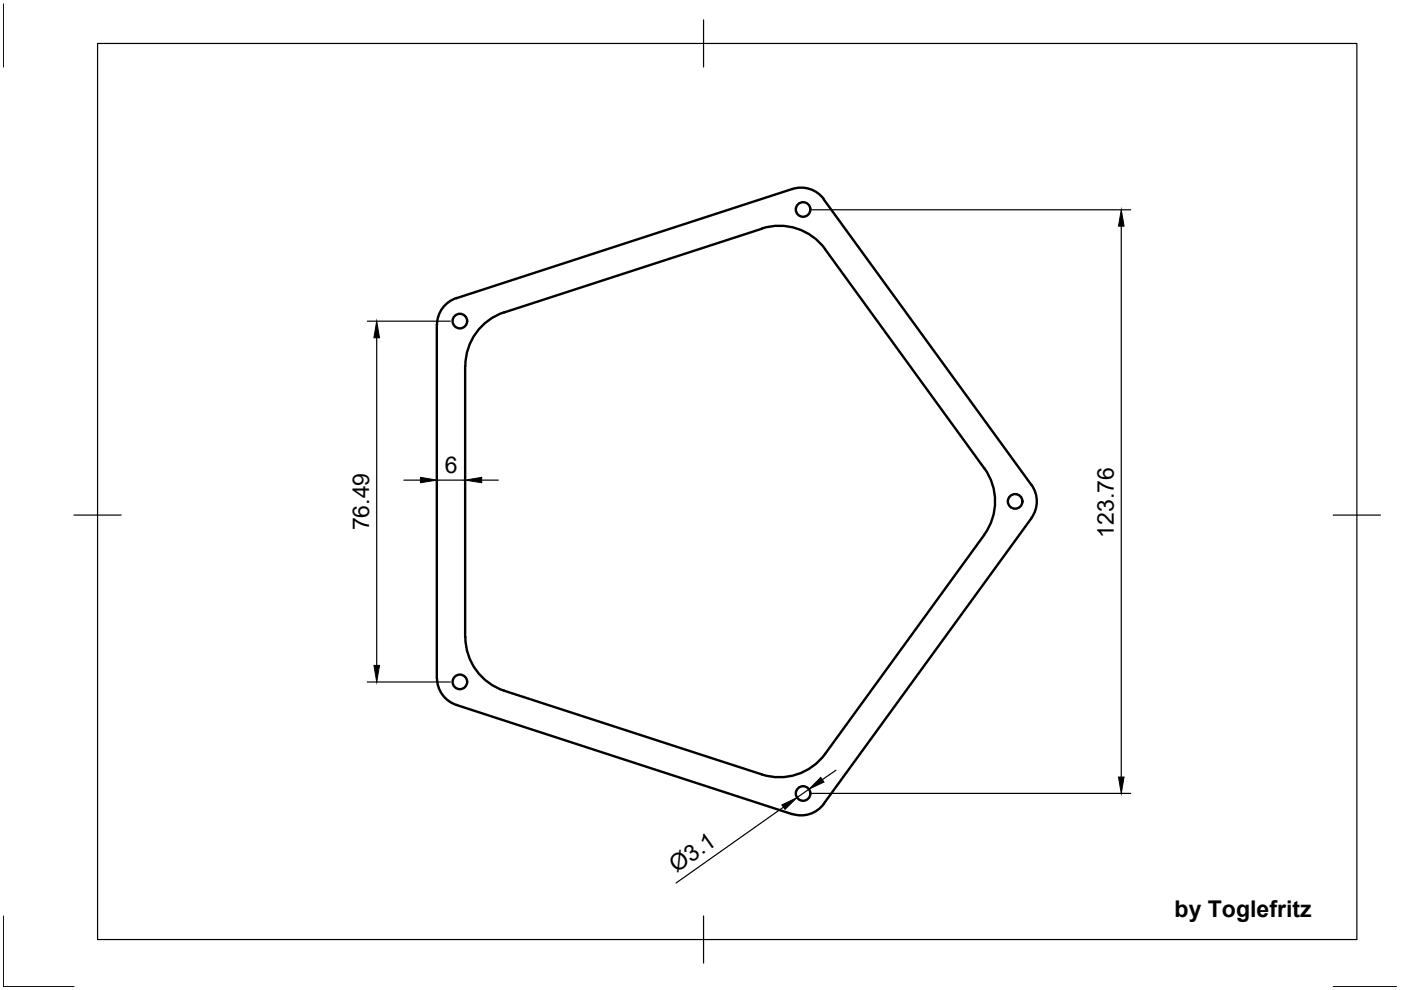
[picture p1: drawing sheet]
<svg xmlns="http://www.w3.org/2000/svg" width="297mm" height="210mm" viewBox="0 0 297 210" stroke-linecap="round" stroke-linejoin="round" font-family="sans-serif">
<!-- layer: Visible -->
<g fill="none" stroke="#000" stroke-width=".51">
<path d="M161.5 48.5a12 12 0 0 1 13.4 4.3M161.5 48.5l-54.6 17.7M174.7 42.3l44 60.5M174.7 42.2a6 6 0 0 0-6.7-2.1l-71.2 23.1M174.9 52.9l33.8 46.4M92.6 68.9v74.9M96.8 63.2a6 6 0 0 0-4.1 5.7M107 66.2a12.1 12.1 0 0 0-8.4 11.4l.1 57.5a12 12 0 0 0 8.3 11.4M208.7 99.3a12 12 0 0 1 0 14.1l-33.8 46.4a12 12 0 0 1-13.4 4.4l-54.6-17.7M218.7 102.8a6 6 0 0 1 0 7M218.7 109.9l-44 60.5M92.7 143.8a6 6 0 0 0 4.1 5.7"/>
<path d="M96.8 149.5l71.2 23.1M174.7 170.4a6 6 0 0 1-6.7 2.2"/>
<circle cx="170.3" cy="44.4" r="1.55"/>
<circle cx="97.5" cy="68.1" r="1.55"/>
<circle cx="215.2" cy="106.3" r="1.55"/>
<circle cx="97.5" cy="144.6" r="1.55"/>
<circle cx="170.3" cy="168.2" r="1.55"/>
</g>
<!-- layer: Border -->
<path d="M.7 .8v13.4M20.7 9.2h267v190h-267zM149.2 4.2v10M15.7 109.2h10M282.7 109.2h10M.7 194.2v15h15M149.2 194.2v10M282.7 209.2h13.4" fill="none" stroke="#000" stroke-width=".25"/>
<!-- layer: Dimensions -->
<g fill="none" stroke="#000" stroke-width=".25">
<path d="M172.2 44.5h67.5M237.7 47.9v116.8M77.9 68.1h17.6M79.9 71.6v69.5M92.7 70.9v32.9M98.6 79.7v24.1M85.6 101.8h3.5M92.7 101.8h5.9M102.1 101.8h3.5M77.9 144.6h17.6M166.1 171.1l-22.8 16.1M171.5 167.3l-2.5 1.8"/>
<path d="M172.2 168.2h67.5M177.2 163.3l-2.8 2"/>
</g>
<path d="M237.7 44.5l.6 3.4h-1.2zM79.9 68.1l.6 3.5h-1.2zM89.1 101.2l3.6 .6-3.6 .5zM98.6 101.8l3.5-.6v1.1zM79.3 141.1h1.2l-.6 3.5zM165.8 170.7l3.2-1.6-2.6 2.5zM174 164.8l.7 1-3.2 1.5zM237.1 164.7h1.2l-.6 3.5z" fill="#000" stroke="#000" stroke-width=".21"/>
<g font-size="4.9">
<text x="94.3" y="100.2">6</text>
<text x="78.3" y="112.5" transform="rotate(-90 78.3 112.5)">76.49</text>
<text x="236.2" y="114" transform="rotate(-90 236.2 114)">123.76</text>
<text x="143.5" y="185.2" transform="rotate(-35 143.5 185.2)">Ø3.1</text>
<text x="249" y="194.5">by Toglefritz</text>
</g>
</svg>
